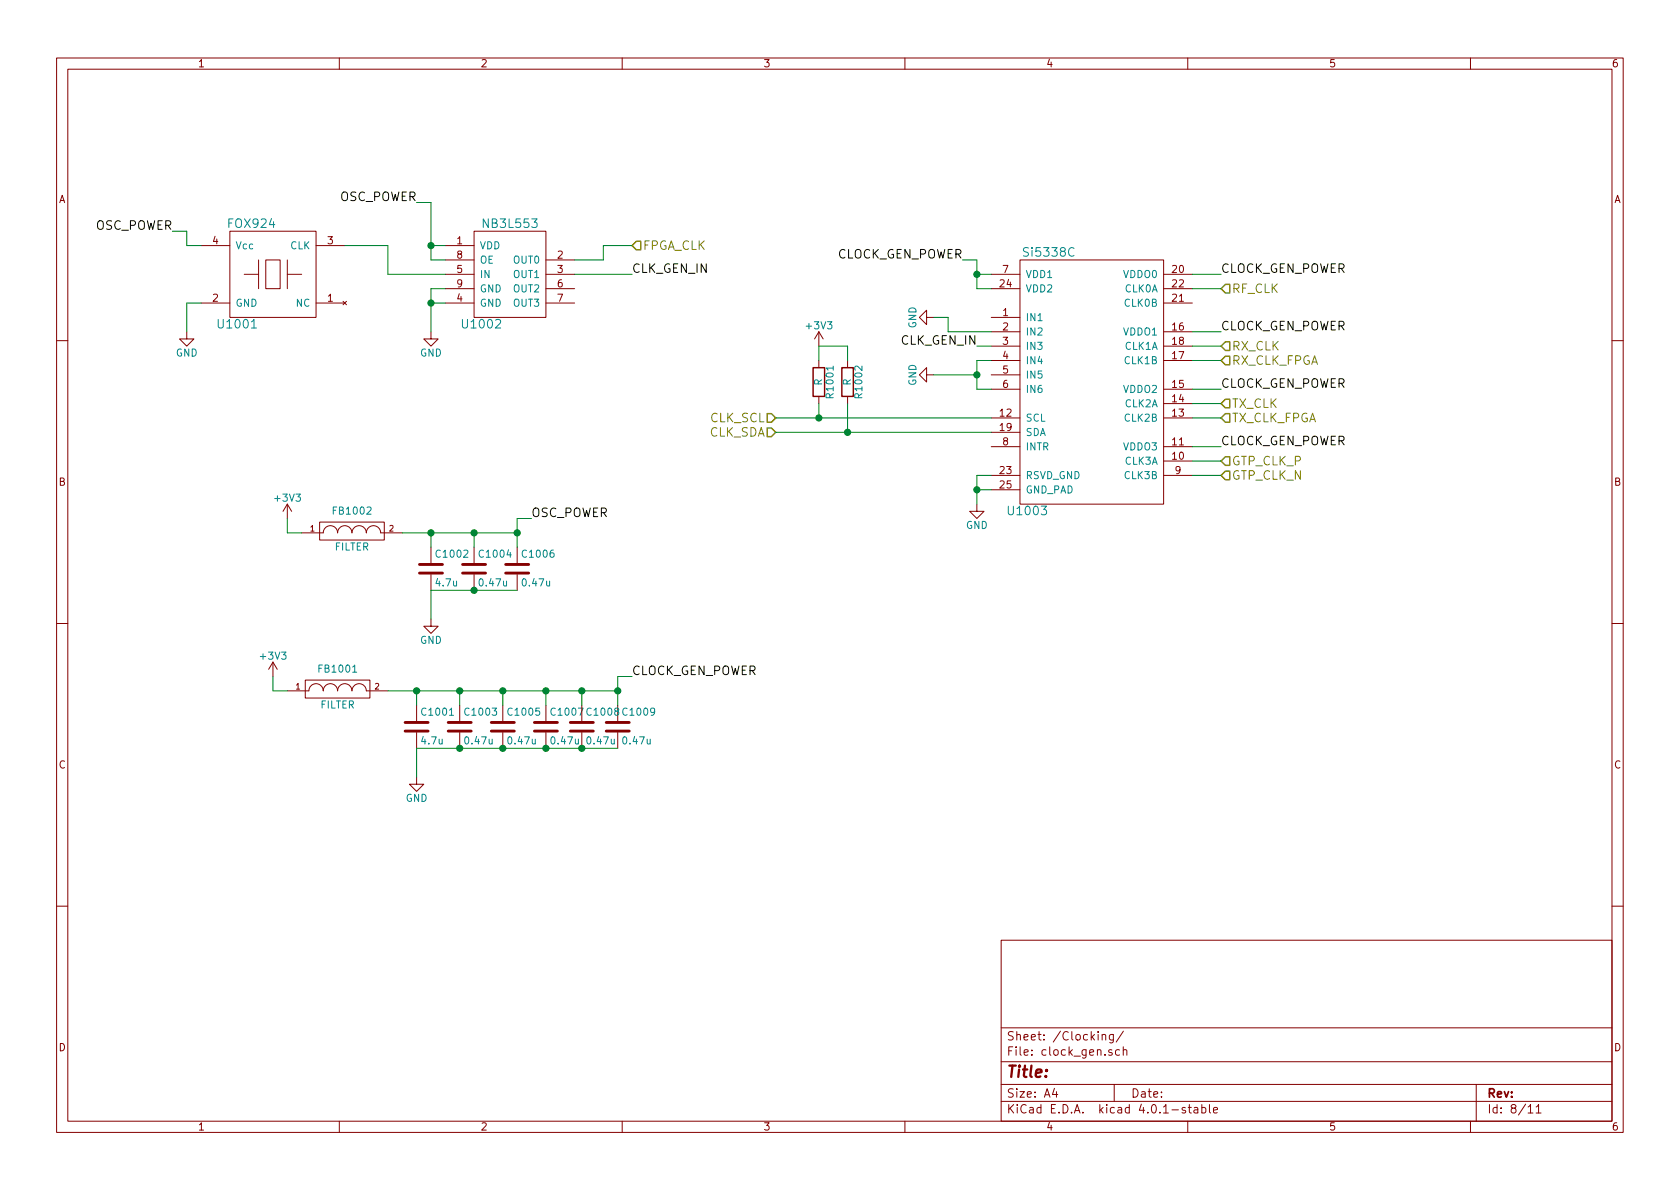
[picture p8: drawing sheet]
EESchema Schematic File Version 2
LIBS:artix7_pcie_pcb-rescue
LIBS:power
LIBS:device
LIBS:transistors
LIBS:conn
LIBS:linear
LIBS:regul
LIBS:74xx
LIBS:cmos4000
LIBS:adc-dac
LIBS:memory
LIBS:xilinx
LIBS:microcontrollers
LIBS:dsp
LIBS:microchip
LIBS:analog_switches
LIBS:motorola
LIBS:texas
LIBS:intel
LIBS:audio
LIBS:interface
LIBS:digital-audio
LIBS:philips
LIBS:display
LIBS:cypress
LIBS:siliconi
LIBS:opto
LIBS:atmel
LIBS:contrib
LIBS:valves
LIBS:wbraun_ic_lib
LIBS:artix7_pcie_pcb-cache
EELAYER 25 0
EELAYER END
$Descr A4 11693 8268
encoding utf-8
Sheet 8 11
Title ""
Date ""
Rev ""
Comp ""
Comment1 ""
Comment2 ""
Comment3 ""
Comment4 ""
$EndDescr
$Comp
L Si5338C U1003
U 1 1
P 7600 2650
F 0 "U1003" H 7150 1750 60  0000 C CNN
F 1 "Si5338C" H 7300 3550 60  0000 C CNN
F 2 "wbraun_smd:QFN-24-1EP_4x4mm_Pitch0.5mm" H 7400 2700 60  0001 C CNN
F 3 "" H 7400 2700 60  0000 C CNN
	1    7600 2650
	1    0    0    -1  
$EndComp
$Comp
L FOX924 U1001
U 1 1
P 1900 1900
F 0 "U1001" H 1650 1550 60  0000 C CNN
F 1 "FOX924" H 1750 2250 60  0000 C CNN
F 2 "wbraun_smd:OSCILLATOR_5.0X3.2" H 1850 1800 60  0001 C CNN
F 3 "" H 1850 1800 60  0000 C CNN
	1    1900 1900
	1    0    0    -1  
$EndComp
$Comp
L GND #PWR0129
U 1 1
P 3000 2300
F 0 "#PWR0129" H 3000 2050 50  0001 C CNN
F 1 "GND" H 3000 2150 50  0000 C CNN
F 2 "" H 3000 2300 60  0000 C CNN
F 3 "" H 3000 2300 60  0000 C CNN
	1    3000 2300
	1    0    0    -1  
$EndComp
$Comp
L GND #PWR0130
U 1 1
P 1300 2300
F 0 "#PWR0130" H 1300 2050 50  0001 C CNN
F 1 "GND" H 1300 2150 50  0000 C CNN
F 2 "" H 1300 2300 60  0000 C CNN
F 3 "" H 1300 2300 60  0000 C CNN
	1    1300 2300
	1    0    0    -1  
$EndComp
$Comp
L GND #PWR0131
U 1 1
P 6800 3500
F 0 "#PWR0131" H 6800 3250 50  0001 C CNN
F 1 "GND" H 6800 3350 50  0000 C CNN
F 2 "" H 6800 3500 60  0000 C CNN
F 3 "" H 6800 3500 60  0000 C CNN
	1    6800 3500
	1    0    0    -1  
$EndComp
$Comp
L FILTER FB1002
U 1 1
P 2450 3700
F 0 "FB1002" H 2450 3850 50  0000 C CNN
F 1 "FILTER" H 2450 3600 50  0000 C CNN
F 2 "wbraun_smd:L_0603" H 2450 3700 60  0001 C CNN
F 3 "" H 2450 3700 60  0000 C CNN
	1    2450 3700
	1    0    0    -1  
$EndComp
$Comp
L C C1002
U 1 1
P 3000 3950
F 0 "C1002" H 3025 4050 50  0000 L CNN
F 1 "4.7u" H 3025 3850 50  0000 L CNN
F 2 "wbraun_smd:C_0402" H 3038 3800 30  0001 C CNN
F 3 "" H 3000 3950 60  0000 C CNN
	1    3000 3950
	1    0    0    -1  
$EndComp
$Comp
L C C1004
U 1 1
P 3300 3950
F 0 "C1004" H 3325 4050 50  0000 L CNN
F 1 "0.47u" H 3325 3850 50  0000 L CNN
F 2 "wbraun_smd:C_0402" H 3338 3800 30  0001 C CNN
F 3 "" H 3300 3950 60  0000 C CNN
	1    3300 3950
	1    0    0    -1  
$EndComp
$Comp
L C C1006
U 1 1
P 3600 3950
F 0 "C1006" H 3625 4050 50  0000 L CNN
F 1 "0.47u" H 3625 3850 50  0000 L CNN
F 2 "wbraun_smd:C_0402" H 3638 3800 30  0001 C CNN
F 3 "" H 3600 3950 60  0000 C CNN
	1    3600 3950
	1    0    0    -1  
$EndComp
$Comp
L +3V3 #PWR0132
U 1 1
P 2000 3600
F 0 "#PWR0132" H 2000 3450 50  0001 C CNN
F 1 "+3V3" H 2000 3740 50  0000 C CNN
F 2 "" H 2000 3600 60  0000 C CNN
F 3 "" H 2000 3600 60  0000 C CNN
	1    2000 3600
	1    0    0    -1  
$EndComp
$Comp
L GND #PWR0133
U 1 1
P 3000 4300
F 0 "#PWR0133" H 3000 4050 50  0001 C CNN
F 1 "GND" H 3000 4150 50  0000 C CNN
F 2 "" H 3000 4300 60  0000 C CNN
F 3 "" H 3000 4300 60  0000 C CNN
	1    3000 4300
	1    0    0    -1  
$EndComp
Text Label 3700 3600 0    60   ~ 0
OSC_POWER
$Comp
L FILTER FB1001
U 1 1
P 2350 4800
F 0 "FB1001" H 2350 4950 50  0000 C CNN
F 1 "FILTER" H 2350 4700 50  0000 C CNN
F 2 "wbraun_smd:L_0603" H 2350 4800 60  0001 C CNN
F 3 "" H 2350 4800 60  0000 C CNN
	1    2350 4800
	1    0    0    -1  
$EndComp
$Comp
L C C1001
U 1 1
P 2900 5050
F 0 "C1001" H 2925 5150 50  0000 L CNN
F 1 "4.7u" H 2925 4950 50  0000 L CNN
F 2 "wbraun_smd:C_0402" H 2938 4900 30  0001 C CNN
F 3 "" H 2900 5050 60  0000 C CNN
	1    2900 5050
	1    0    0    -1  
$EndComp
$Comp
L C C1003
U 1 1
P 3200 5050
F 0 "C1003" H 3225 5150 50  0000 L CNN
F 1 "0.47u" H 3225 4950 50  0000 L CNN
F 2 "wbraun_smd:C_0402" H 3238 4900 30  0001 C CNN
F 3 "" H 3200 5050 60  0000 C CNN
	1    3200 5050
	1    0    0    -1  
$EndComp
$Comp
L C C1009
U 1 1
P 4300 5050
F 0 "C1009" H 4325 5150 50  0000 L CNN
F 1 "0.47u" H 4325 4950 50  0000 L CNN
F 2 "wbraun_smd:C_0402" H 4338 4900 30  0001 C CNN
F 3 "" H 4300 5050 60  0000 C CNN
	1    4300 5050
	1    0    0    -1  
$EndComp
$Comp
L +3V3 #PWR0134
U 1 1
P 1900 4700
F 0 "#PWR0134" H 1900 4550 50  0001 C CNN
F 1 "+3V3" H 1900 4840 50  0000 C CNN
F 2 "" H 1900 4700 60  0000 C CNN
F 3 "" H 1900 4700 60  0000 C CNN
	1    1900 4700
	1    0    0    -1  
$EndComp
$Comp
L GND #PWR0135
U 1 1
P 2900 5400
F 0 "#PWR0135" H 2900 5150 50  0001 C CNN
F 1 "GND" H 2900 5250 50  0000 C CNN
F 2 "" H 2900 5400 60  0000 C CNN
F 3 "" H 2900 5400 60  0000 C CNN
	1    2900 5400
	1    0    0    -1  
$EndComp
Text Label 4400 4700 0    60   ~ 0
CLOCK_GEN_POWER
$Comp
L C C1005
U 1 1
P 3500 5050
F 0 "C1005" H 3525 5150 50  0000 L CNN
F 1 "0.47u" H 3525 4950 50  0000 L CNN
F 2 "wbraun_smd:C_0402" H 3538 4900 30  0001 C CNN
F 3 "" H 3500 5050 60  0000 C CNN
	1    3500 5050
	1    0    0    -1  
$EndComp
$Comp
L C C1007
U 1 1
P 3800 5050
F 0 "C1007" H 3825 5150 50  0000 L CNN
F 1 "0.47u" H 3825 4950 50  0000 L CNN
F 2 "wbraun_smd:C_0402" H 3838 4900 30  0001 C CNN
F 3 "" H 3800 5050 60  0000 C CNN
	1    3800 5050
	1    0    0    -1  
$EndComp
$Comp
L C C1008
U 1 1
P 4050 5050
F 0 "C1008" H 4075 5150 50  0000 L CNN
F 1 "0.47u" H 4075 4950 50  0000 L CNN
F 2 "wbraun_smd:C_0402" H 4088 4900 30  0001 C CNN
F 3 "" H 4050 5050 60  0000 C CNN
	1    4050 5050
	1    0    0    -1  
$EndComp
Text Label 2900 1400 2    60   ~ 0
OSC_POWER
Text Label 1200 1600 2    60   ~ 0
OSC_POWER
Text HLabel 4400 1700 2    60   Input ~ 0
FPGA_CLK
Text Label 4400 1900 0    60   ~ 0
CLK_GEN_IN
$Comp
L GND #PWR0136
U 1 1
P 6500 2200
F 0 "#PWR0136" H 6500 1950 50  0001 C CNN
F 1 "GND" H 6500 2050 50  0000 C CNN
F 2 "" H 6500 2200 60  0000 C CNN
F 3 "" H 6500 2200 60  0000 C CNN
	1    6500 2200
	0    1    1    0   
$EndComp
Text Label 6800 2400 2    60   ~ 0
CLK_GEN_IN
$Comp
L GND #PWR0137
U 1 1
P 6500 2600
F 0 "#PWR0137" H 6500 2350 50  0001 C CNN
F 1 "GND" H 6500 2450 50  0000 C CNN
F 2 "" H 6500 2600 60  0000 C CNN
F 3 "" H 6500 2600 60  0000 C CNN
	1    6500 2600
	0    1    1    0   
$EndComp
Text Label 6700 1800 2    60   ~ 0
CLOCK_GEN_POWER
Text Label 8500 1900 0    60   ~ 0
CLOCK_GEN_POWER
Text Label 8500 2300 0    60   ~ 0
CLOCK_GEN_POWER
Text Label 8500 2700 0    60   ~ 0
CLOCK_GEN_POWER
Text Label 8500 3100 0    60   ~ 0
CLOCK_GEN_POWER
Text HLabel 8500 2000 2    60   Input ~ 0
RF_CLK
Text HLabel 8500 2400 2    60   Input ~ 0
RX_CLK
Text HLabel 8500 2800 2    60   Input ~ 0
TX_CLK
Text HLabel 8500 2900 2    60   Input ~ 0
TX_CLK_FPGA
Text HLabel 8500 3200 2    60   Input ~ 0
GTP_CLK_P
Text HLabel 8500 3300 2    60   Input ~ 0
GTP_CLK_N
Text HLabel 5400 2900 0    60   Input ~ 0
CLK_SCL
Text HLabel 5400 3000 0    60   Input ~ 0
CLK_SDA
Text HLabel 8500 2500 2    60   Input ~ 0
RX_CLK_FPGA
$Comp
L NB3L553 U1002
U 1 1
P 3550 1900
F 0 "U1002" H 3350 1550 60  0000 C CNN
F 1 "NB3L553" H 3550 2250 60  0000 C CNN
F 2 "wbraun_smd:DFN-8_2x2mm_Pitch0.5mm" H 3550 1900 60  0001 C CNN
F 3 "" H 3550 1900 60  0000 C CNN
	1    3550 1900
	1    0    0    -1  
$EndComp
Wire Wire Line
	2400 1700 2700 1700
Wire Wire Line
	2700 1700 2700 1900
Wire Wire Line
	3000 1700 3100 1700
Wire Wire Line
	3000 1400 3000 1800
Wire Wire Line
	2000 3600 2000 3700
Wire Wire Line
	2000 3700 2100 3700
Wire Wire Line
	2800 3700 3600 3700
Wire Wire Line
	3000 3700 3000 3800
Wire Wire Line
	3300 3700 3300 3800
Connection ~ 3000 3700
Wire Wire Line
	3600 3600 3600 3800
Connection ~ 3300 3700
Wire Wire Line
	3000 4100 3000 4300
Wire Wire Line
	3000 4100 3600 4100
Connection ~ 3300 4100
Wire Wire Line
	3600 3600 3700 3600
Connection ~ 3600 3700
Wire Wire Line
	1900 4700 1900 4800
Wire Wire Line
	1900 4800 2000 4800
Wire Wire Line
	2700 4800 4300 4800
Wire Wire Line
	2900 4800 2900 4900
Wire Wire Line
	3200 4800 3200 4900
Connection ~ 2900 4800
Wire Wire Line
	4300 4700 4300 4900
Connection ~ 3200 4800
Wire Wire Line
	2900 5200 2900 5400
Wire Wire Line
	2900 5200 4300 5200
Connection ~ 3200 5200
Wire Wire Line
	4300 4700 4400 4700
Connection ~ 4300 4800
Wire Wire Line
	3500 4800 3500 4900
Connection ~ 3500 4800
Connection ~ 3500 5200
Wire Wire Line
	3800 4800 3800 4900
Connection ~ 3800 4800
Connection ~ 3800 5200
Wire Wire Line
	4050 4800 4050 4900
Wire Wire Line
	1400 1700 1300 1700
Wire Wire Line
	1300 1700 1300 1600
Wire Wire Line
	1300 1600 1200 1600
Wire Wire Line
	3000 1400 2900 1400
Wire Wire Line
	1400 2100 1300 2100
Wire Wire Line
	1300 2100 1300 2300
Wire Wire Line
	6900 3300 6800 3300
Wire Wire Line
	6800 3300 6800 3500
Wire Wire Line
	6900 3400 6800 3400
Connection ~ 6800 3400
Wire Wire Line
	6500 2200 6600 2200
Wire Wire Line
	6600 2200 6600 2300
Wire Wire Line
	6600 2300 6900 2300
Wire Wire Line
	6900 2400 6800 2400
Wire Wire Line
	6900 2500 6800 2500
Wire Wire Line
	6800 2500 6800 2700
Wire Wire Line
	6800 2600 6500 2600
Connection ~ 6800 2600
Wire Wire Line
	6800 2700 6900 2700
Wire Wire Line
	6900 1900 6800 1900
Wire Wire Line
	6800 1800 6800 2000
Wire Wire Line
	6800 1800 6700 1800
Wire Wire Line
	6800 2000 6900 2000
Connection ~ 6800 1900
Wire Wire Line
	8300 1900 8500 1900
Wire Wire Line
	8300 2300 8500 2300
Wire Wire Line
	8300 2700 8500 2700
Wire Wire Line
	8300 3100 8500 3100
Wire Wire Line
	8300 2000 8500 2000
Wire Wire Line
	8300 2400 8500 2400
Wire Wire Line
	8300 2500 8500 2500
Wire Wire Line
	8300 2800 8500 2800
Wire Wire Line
	8300 2900 8500 2900
Wire Wire Line
	8300 3200 8500 3200
Wire Wire Line
	8300 3300 8500 3300
Wire Wire Line
	5400 2900 6900 2900
Wire Wire Line
	5400 3000 6900 3000
Wire Wire Line
	3000 2000 3000 2300
Wire Wire Line
	3000 2100 3100 2100
Wire Wire Line
	3100 2000 3000 2000
Connection ~ 3000 2100
Wire Wire Line
	3000 1800 3100 1800
Connection ~ 3000 1700
Wire Wire Line
	2700 1900 3100 1900
Wire Wire Line
	4400 1700 4200 1700
Wire Wire Line
	4200 1700 4200 1800
Wire Wire Line
	4200 1800 4000 1800
Wire Wire Line
	4400 1900 4000 1900
$Comp
L R R1001
U 1 1
P 5700 2650
F 0 "R1001" V 5780 2650 50  0000 C CNN
F 1 "R" V 5700 2650 50  0000 C CNN
F 2 "wbraun_smd:R_0402" V 5630 2650 50  0001 C CNN
F 3 "" H 5700 2650 50  0000 C CNN
	1    5700 2650
	1    0    0    -1  
$EndComp
$Comp
L R R1002
U 1 1
P 5900 2650
F 0 "R1002" V 5980 2650 50  0000 C CNN
F 1 "R" V 5900 2650 50  0000 C CNN
F 2 "wbraun_smd:R_0402" V 5830 2650 50  0001 C CNN
F 3 "" H 5900 2650 50  0000 C CNN
	1    5900 2650
	1    0    0    -1  
$EndComp
Wire Wire Line
	5700 2800 5700 2900
Connection ~ 5700 2900
Wire Wire Line
	5900 2800 5900 3000
Connection ~ 5900 3000
$Comp
L +3V3 #PWR0138
U 1 1
P 5700 2400
F 0 "#PWR0138" H 5700 2250 50  0001 C CNN
F 1 "+3V3" H 5700 2540 50  0000 C CNN
F 2 "" H 5700 2400 60  0000 C CNN
F 3 "" H 5700 2400 60  0000 C CNN
	1    5700 2400
	1    0    0    -1  
$EndComp
Wire Wire Line
	5900 2500 5900 2400
Wire Wire Line
	5900 2400 5700 2400
Wire Wire Line
	5700 2400 5700 2500
Connection ~ 4050 4800
Connection ~ 4050 5200
$EndSCHEMATC
